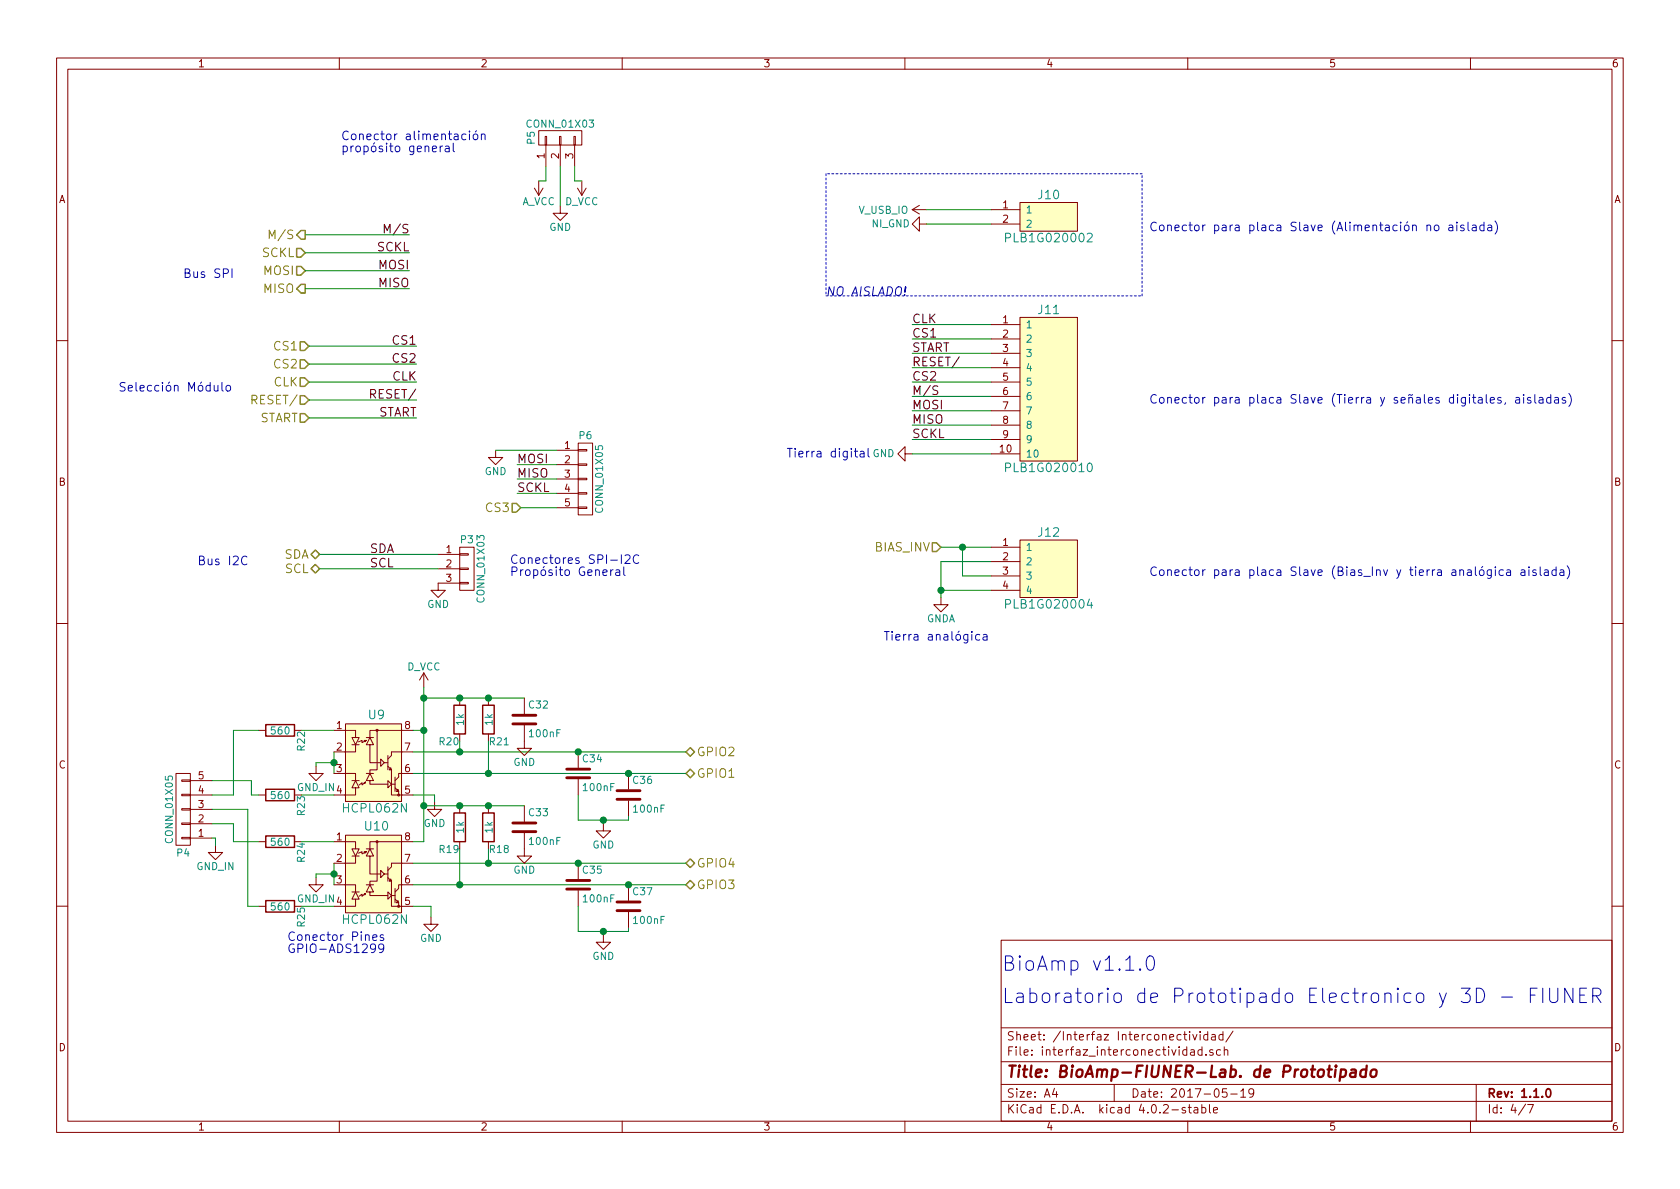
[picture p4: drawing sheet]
EESchema Schematic File Version 2
LIBS:BioAmp_v1.1.0
LIBS:power
LIBS:BioAmp_v1.1.0-cache
EELAYER 25 0
EELAYER END
$Descr A4 11693 8268
encoding utf-8
Sheet 4 7
Title "BioAmp-FIUNER-Lab. de Prototipado"
Date "2017-05-19"
Rev "1.1.0"
Comp ""
Comment1 ""
Comment2 ""
Comment3 ""
Comment4 ""
$EndDescr
$Comp
L CONN_01X03 P5
U 1 1
P 3900 950
F 0 "P5" H 3900 1150 50  0000 C CNN
F 1 "CONN_01X03" V 4000 950 50  0000 C CNN
F 2 "bioamp:Pin_Header_Straight_1x03" H 3900 950 50  0001 C CNN
F 3 "" H 3900 950 50  0000 C CNN
	1    3900 950 
	0    -1   -1   0   
$EndComp
$Comp
L A_VCC #PWR49
U 1 1
P 3750 1250
F 0 "#PWR49" H 3750 1100 50  0001 C CNN
F 1 "A_VCC" H 3750 1390 50  0000 C CNN
F 2 "" H 3750 1250 50  0000 C CNN
F 3 "" H 3750 1250 50  0000 C CNN
	1    3750 1250
	-1   0    0    1   
$EndComp
$Comp
L D_VCC #PWR51
U 1 1
P 4050 1250
F 0 "#PWR51" H 4050 1100 50  0001 C CNN
F 1 "D_VCC" H 4050 1390 50  0000 C CNN
F 2 "" H 4050 1250 50  0000 C CNN
F 3 "" H 4050 1250 50  0000 C CNN
	1    4050 1250
	-1   0    0    1   
$EndComp
$Comp
L GND #PWR50
U 1 1
P 3900 1425
F 0 "#PWR50" H 3900 1175 50  0001 C CNN
F 1 "GND" H 3900 1275 50  0000 C CNN
F 2 "" H 3900 1425 50  0000 C CNN
F 3 "" H 3900 1425 50  0000 C CNN
	1    3900 1425
	1    0    0    -1  
$EndComp
Text Notes 2375 1050 0    60   ~ 0
Conector alimentación \npropósito general
Text HLabel 2125 1625 0    60   Output ~ 0
M/S
Text HLabel 2125 1750 0    60   Input ~ 0
SCKL
Text HLabel 2125 1875 0    60   Input ~ 0
MOSI
Text HLabel 2125 2000 0    60   Output ~ 0
MISO
Text HLabel 2150 2400 0    60   Input ~ 0
CS1
Text HLabel 2150 2525 0    60   Input ~ 0
CS2
Text HLabel 2150 2650 0    60   Input ~ 0
CLK
Text HLabel 2150 2775 0    60   Input ~ 0
RESET/
Text HLabel 2150 2900 0    60   Input ~ 0
START
Text HLabel 2225 3850 0    60   BiDi ~ 0
SDA
Text HLabel 2225 3950 0    60   BiDi ~ 0
SCL
Text HLabel 4775 5375 2    60   BiDi ~ 0
GPIO1
Text HLabel 4775 5225 2    60   BiDi ~ 0
GPIO2
Text HLabel 4775 6150 2    60   BiDi ~ 0
GPIO3
Text HLabel 4775 6000 2    60   BiDi ~ 0
GPIO4
$Comp
L CONN_01X05 P4
U 1 1
P 1275 5625
F 0 "P4" H 1275 5925 50  0000 C CNN
F 1 "CONN_01X05" V 1375 5625 50  0000 C CNN
F 2 "bioamp:Pin_Header_Straight_1x05" H 1275 5625 50  0001 C CNN
F 3 "" H 1275 5625 50  0000 C CNN
	1    1275 5625
	-1   0    0    1   
$EndComp
$Comp
L CONN_01X03 P3
U 1 1
P 3250 3950
F 0 "P3" H 3250 4150 50  0000 C CNN
F 1 "CONN_01X03" V 3350 3950 50  0000 C CNN
F 2 "bioamp:Pin_Header_Straight_1x03" H 3250 3950 50  0001 C CNN
F 3 "" H 3250 3950 50  0000 C CNN
	1    3250 3950
	1    0    0    -1  
$EndComp
$Comp
L CONN_01X05 P6
U 1 1
P 4075 3325
F 0 "P6" H 4075 3625 50  0000 C CNN
F 1 "CONN_01X05" V 4175 3325 50  0000 C CNN
F 2 "bioamp:Pin_Header_Straight_1x05" H 4075 3325 50  0001 C CNN
F 3 "" H 4075 3325 50  0000 C CNN
	1    4075 3325
	1    0    0    -1  
$EndComp
Text Notes 1275 1925 0    60   ~ 0
Bus SPI\n
Text Notes 825  2800 0    60   ~ 0
Selección Módulo\n 
Text Notes 1375 3925 0    60   ~ 0
Bus I2C\n
Text Notes 2000 6625 0    60   ~ 0
Conector Pines\nGPIO-ADS1299
Text Notes 3550 4000 0    60   ~ 0
Conectores SPI-I2C \nPropósito General\n
$Comp
L GND #PWR45
U 1 1
P 3050 4050
F 0 "#PWR45" H 3050 3800 50  0001 C CNN
F 1 "GND" H 3050 3900 50  0000 C CNN
F 2 "" H 3050 4050 50  0000 C CNN
F 3 "" H 3050 4050 50  0000 C CNN
	1    3050 4050
	1    0    0    -1  
$EndComp
Text Label 2575 3850 0    60   ~ 0
SDA
Text Label 2575 3950 0    60   ~ 0
SCL
Text Label 2900 2900 2    60   ~ 0
START
Text Label 2900 2775 2    60   ~ 0
RESET/
Text Label 2900 2650 2    60   ~ 0
CLK
Text Label 2900 2525 2    60   ~ 0
CS2
Text Label 2900 2400 2    60   ~ 0
CS1
Text HLabel 3625 3525 0    60   Input ~ 0
CS3
Text Label 3600 3225 0    60   ~ 0
MOSI
Text Label 3600 3325 0    60   ~ 0
MISO
Text Label 3600 3425 0    60   ~ 0
SCKL
$Comp
L GND #PWR46
U 1 1
P 3450 3125
F 0 "#PWR46" H 3450 2875 50  0001 C CNN
F 1 "GND" H 3450 2975 50  0000 C CNN
F 2 "" H 3450 3125 50  0000 C CNN
F 3 "" H 3450 3125 50  0000 C CNN
	1    3450 3125
	1    0    0    -1  
$EndComp
Text Label 2850 2000 2    60   ~ 0
MISO
Text Label 2850 1875 2    60   ~ 0
MOSI
Text Label 2850 1750 2    60   ~ 0
SCKL
Text Label 2850 1625 2    60   ~ 0
M/S
$Comp
L V_USB_IO #PWR55
U 1 1
P 6450 1450
F 0 "#PWR55" H 6450 1300 50  0001 C CNN
F 1 "V_USB_IO" V 6450 1750 50  0000 C CNN
F 2 "" H 6450 1450 50  0000 C CNN
F 3 "" H 6450 1450 50  0000 C CNN
	1    6450 1450
	0    -1   -1   0   
$EndComp
$Comp
L NI_GND #PWR56
U 1 1
P 6450 1550
F 0 "#PWR56" H 6450 1300 50  0001 C CNN
F 1 "NI_GND" V 6450 1300 50  0000 C CNN
F 2 "" H 6450 1550 50  0000 C CNN
F 3 "" H 6450 1550 50  0000 C CNN
	1    6450 1550
	0    1    1    0   
$EndComp
$Comp
L GND #PWR54
U 1 1
P 6350 3150
F 0 "#PWR54" H 6350 2900 50  0001 C CNN
F 1 "GND" V 6350 2950 50  0000 C CNN
F 2 "" H 6350 3150 50  0000 C CNN
F 3 "" H 6350 3150 50  0000 C CNN
	1    6350 3150
	0    1    1    0   
$EndComp
Text Label 6350 3050 0    60   ~ 0
SCKL
Text Label 6350 2950 0    60   ~ 0
MISO
Text Label 6350 2850 0    60   ~ 0
MOSI
Text Label 6350 2750 0    60   ~ 0
M/S
Text Label 6350 2650 0    60   ~ 0
CS2
Text Label 6350 2550 0    60   ~ 0
RESET/
Text Label 6350 2450 0    60   ~ 0
START
Text Label 6350 2350 0    60   ~ 0
CS1
Text Label 6350 2250 0    60   ~ 0
CLK
Text HLabel 6550 3800 0    60   Input ~ 0
BIAS_INV
$Comp
L GNDA #PWR57
U 1 1
P 6550 4150
F 0 "#PWR57" H 6550 3900 50  0001 C CNN
F 1 "GNDA" H 6550 4000 50  0000 C CNN
F 2 "" H 6550 4150 50  0000 C CNN
F 3 "" H 6550 4150 50  0000 C CNN
	1    6550 4150
	1    0    0    -1  
$EndComp
Text Notes 6150 4450 0    60   ~ 0
Tierra analógica\n
Text Notes 8000 4000 0    60   ~ 0
Conector para placa Slave (Bias_Inv y tierra analógica aislada)
Text Notes 8000 2800 0    60   ~ 0
Conector para placa Slave (Tierra y señales digitales, aisladas)
Text Notes 8000 1600 0    60   ~ 0
Conector para placa Slave (Alimentación no aislada)
Text Notes 5750 2050 0    60   Italic 0
NO AISLADO!
Text Notes 5475 3175 0    60   ~ 0
Tierra digital\n
$Comp
L R R19
U 1 1
P 3200 5750
F 0 "R19" H 3275 5900 50  0000 C CNN
F 1 "1k" V 3200 5750 50  0000 C CNN
F 2 "bioamp:R_0603" V 3130 5750 50  0001 C CNN
F 3 "" H 3200 5750 50  0000 C CNN
	1    3200 5750
	-1   0    0    1   
$EndComp
$Comp
L R R20
U 1 1
P 3200 5000
F 0 "R20" H 3275 5150 50  0000 C CNN
F 1 "1k" V 3200 5000 50  0000 C CNN
F 2 "bioamp:R_0603" V 3130 5000 50  0001 C CNN
F 3 "" H 3200 5000 50  0000 C CNN
	1    3200 5000
	-1   0    0    1   
$EndComp
$Comp
L R R18
U 1 1
P 3400 5750
F 0 "R18" H 3325 5900 50  0000 C CNN
F 1 "1k" V 3400 5750 50  0000 C CNN
F 2 "bioamp:R_0603" V 3330 5750 50  0001 C CNN
F 3 "" H 3400 5750 50  0000 C CNN
	1    3400 5750
	-1   0    0    1   
$EndComp
$Comp
L R R21
U 1 1
P 3400 5000
F 0 "R21" H 3325 5150 50  0000 C CNN
F 1 "1k" V 3400 5000 50  0000 C CNN
F 2 "bioamp:R_0603" V 3330 5000 50  0001 C CNN
F 3 "" H 3400 5000 50  0000 C CNN
	1    3400 5000
	-1   0    0    1   
$EndComp
Wire Wire Line
	3900 1150 3900 1425
Wire Wire Line
	3750 1250 3800 1250
Wire Wire Line
	3800 1250 3800 1150
Wire Wire Line
	4050 1250 4000 1250
Wire Wire Line
	4000 1250 4000 1150
Wire Wire Line
	3050 3850 2225 3850
Wire Wire Line
	3050 3950 2225 3950
Wire Wire Line
	2150 2900 2900 2900
Wire Wire Line
	2150 2775 2900 2775
Wire Wire Line
	2150 2650 2900 2650
Wire Wire Line
	2150 2525 2900 2525
Wire Wire Line
	2150 2400 2900 2400
Wire Wire Line
	3875 3525 3625 3525
Wire Wire Line
	3875 3425 3600 3425
Wire Wire Line
	3875 3325 3600 3325
Wire Wire Line
	3875 3225 3600 3225
Wire Wire Line
	3450 3125 3875 3125
Wire Wire Line
	2125 1625 2850 1625
Wire Wire Line
	2125 1750 2850 1750
Wire Wire Line
	2125 1875 2850 1875
Wire Wire Line
	2125 2000 2850 2000
Wire Wire Line
	6900 1450 6450 1450
Wire Wire Line
	6450 1550 6900 1550
Wire Wire Line
	6900 2250 6350 2250
Wire Wire Line
	6900 2350 6350 2350
Wire Wire Line
	6900 2450 6350 2450
Wire Wire Line
	6900 2550 6350 2550
Wire Wire Line
	6900 2650 6350 2650
Wire Wire Line
	6900 2750 6350 2750
Wire Wire Line
	6900 2850 6350 2850
Wire Wire Line
	6900 3050 6350 3050
Wire Wire Line
	6900 3150 6350 3150
Wire Wire Line
	6900 2950 6350 2950
Wire Wire Line
	6900 3800 6550 3800
Wire Wire Line
	6900 4000 6700 4000
Wire Wire Line
	6700 4000 6700 3800
Connection ~ 6700 3800
Wire Wire Line
	6900 3900 6550 3900
Wire Wire Line
	6550 3900 6550 4150
Wire Wire Line
	6900 4100 6550 4100
Connection ~ 6550 4100
Wire Notes Line
	5750 1200 5750 2050
Wire Notes Line
	5750 2050 7950 2050
Wire Notes Line
	7950 2050 7950 1200
Wire Notes Line
	7950 1200 5750 1200
$Comp
L GND_IN #PWR39
U 1 1
P 1500 5875
F 0 "#PWR39" H 1500 5625 50  0001 C CNN
F 1 "GND_IN" H 1500 5725 50  0000 C CNN
F 2 "" H 1500 5875 50  0000 C CNN
F 3 "" H 1500 5875 50  0000 C CNN
	1    1500 5875
	1    0    0    -1  
$EndComp
$Comp
L R R22
U 1 1
P 1950 5075
F 0 "R22" H 1875 4925 50  0000 C CNN
F 1 "560" V 1950 5075 50  0000 C CNN
F 2 "bioamp:R_0603" V 1880 5075 50  0001 C CNN
F 3 "" H 1950 5075 50  0000 C CNN
	1    1950 5075
	0    -1   -1   0   
$EndComp
$Comp
L R R23
U 1 1
P 1950 5525
F 0 "R23" H 1875 5375 50  0000 C CNN
F 1 "560" V 1950 5525 50  0000 C CNN
F 2 "bioamp:R_0603" V 1880 5525 50  0001 C CNN
F 3 "" H 1950 5525 50  0000 C CNN
	1    1950 5525
	0    -1   -1   0   
$EndComp
$Comp
L R R24
U 1 1
P 1950 5850
F 0 "R24" H 1875 5700 50  0000 C CNN
F 1 "560" V 1950 5850 50  0000 C CNN
F 2 "bioamp:R_0603" V 1880 5850 50  0001 C CNN
F 3 "" H 1950 5850 50  0000 C CNN
	1    1950 5850
	0    -1   -1   0   
$EndComp
$Comp
L R R25
U 1 1
P 1950 6300
F 0 "R25" H 1875 6150 50  0000 C CNN
F 1 "560" V 1950 6300 50  0000 C CNN
F 2 "bioamp:R_0603" V 1880 6300 50  0001 C CNN
F 3 "" H 1950 6300 50  0000 C CNN
	1    1950 6300
	0    -1   -1   0   
$EndComp
Wire Wire Line
	1475 5825 1500 5825
Wire Wire Line
	1500 5825 1500 5875
Wire Wire Line
	2325 5075 2100 5075
Wire Wire Line
	2325 5525 2100 5525
Wire Wire Line
	2325 5850 2100 5850
Wire Wire Line
	2325 6300 2100 6300
Wire Wire Line
	2325 5375 2325 5225
Wire Wire Line
	2325 6150 2325 6000
$Comp
L GND_IN #PWR41
U 1 1
P 2200 6100
F 0 "#PWR41" H 2200 5850 50  0001 C CNN
F 1 "GND_IN" H 2200 5950 50  0000 C CNN
F 2 "" H 2200 6100 50  0000 C CNN
F 3 "" H 2200 6100 50  0000 C CNN
	1    2200 6100
	1    0    0    -1  
$EndComp
$Comp
L GND_IN #PWR40
U 1 1
P 2200 5325
F 0 "#PWR40" H 2200 5075 50  0001 C CNN
F 1 "GND_IN" H 2200 5175 50  0000 C CNN
F 2 "" H 2200 5325 50  0000 C CNN
F 3 "" H 2200 5325 50  0000 C CNN
	1    2200 5325
	1    0    0    -1  
$EndComp
Wire Wire Line
	2200 5325 2200 5300
Wire Wire Line
	2200 5300 2325 5300
Connection ~ 2325 5300
Wire Wire Line
	2200 6100 2200 6075
Wire Wire Line
	2200 6075 2325 6075
Connection ~ 2325 6075
$Comp
L GND #PWR44
U 1 1
P 3025 5575
F 0 "#PWR44" H 3025 5325 50  0001 C CNN
F 1 "GND" H 3025 5425 50  0000 C CNN
F 2 "" H 3025 5575 50  0000 C CNN
F 3 "" H 3025 5575 50  0000 C CNN
	1    3025 5575
	1    0    0    -1  
$EndComp
$Comp
L GND #PWR43
U 1 1
P 3000 6375
F 0 "#PWR43" H 3000 6125 50  0001 C CNN
F 1 "GND" H 3000 6225 50  0000 C CNN
F 2 "" H 3000 6375 50  0000 C CNN
F 3 "" H 3000 6375 50  0000 C CNN
	1    3000 6375
	1    0    0    -1  
$EndComp
$Comp
L D_VCC #PWR42
U 1 1
P 2950 4775
F 0 "#PWR42" H 2950 4625 50  0001 C CNN
F 1 "D_VCC" H 2950 4915 50  0000 C CNN
F 2 "" H 2950 4775 50  0000 C CNN
F 3 "" H 2950 4775 50  0000 C CNN
	1    2950 4775
	1    0    0    -1  
$EndComp
Wire Wire Line
	2950 4850 3650 4850
Connection ~ 3200 4850
Wire Wire Line
	2875 5225 4775 5225
Wire Wire Line
	2875 5375 4775 5375
Wire Wire Line
	3025 5575 3025 5525
Wire Wire Line
	3025 5525 2875 5525
Wire Wire Line
	3200 5150 3200 5225
Connection ~ 3200 5225
Wire Wire Line
	3400 5150 3400 5375
Connection ~ 3400 5375
Wire Wire Line
	2950 5850 2875 5850
Wire Wire Line
	2950 4775 2950 5850
Connection ~ 2950 5075
Wire Wire Line
	2950 5600 3650 5600
Connection ~ 2950 5600
Connection ~ 3200 5600
Wire Wire Line
	2875 6000 4775 6000
Wire Wire Line
	2875 6150 4775 6150
Wire Wire Line
	3200 5900 3200 6150
Connection ~ 3200 6150
Wire Wire Line
	3400 5900 3400 6000
Connection ~ 3400 6000
Wire Wire Line
	2875 6300 3000 6300
Wire Wire Line
	3000 6300 3000 6375
Wire Wire Line
	1800 5075 1625 5075
Wire Wire Line
	1625 5075 1625 5525
Wire Wire Line
	1725 5625 1725 6300
Wire Wire Line
	1725 6300 1800 6300
Wire Wire Line
	1625 5525 1475 5525
Wire Wire Line
	1800 5525 1750 5525
Wire Wire Line
	1750 5525 1750 5425
Wire Wire Line
	1750 5425 1475 5425
Wire Wire Line
	1725 5625 1475 5625
Wire Wire Line
	1475 5725 1625 5725
Wire Wire Line
	1625 5725 1625 5850
Wire Wire Line
	1625 5850 1800 5850
$Comp
L C C32
U 1 1
P 3650 5000
F 0 "C32" H 3675 5100 50  0000 L CNN
F 1 "100nF" H 3675 4900 50  0000 L CNN
F 2 "bioamp:C_0603" H 3688 4850 50  0001 C CNN
F 3 "" H 3650 5000 50  0000 C CNN
	1    3650 5000
	1    0    0    -1  
$EndComp
$Comp
L C C33
U 1 1
P 3650 5750
F 0 "C33" H 3675 5850 50  0000 L CNN
F 1 "100nF" H 3675 5650 50  0000 L CNN
F 2 "bioamp:C_0603" H 3688 5600 50  0001 C CNN
F 3 "" H 3650 5750 50  0000 C CNN
	1    3650 5750
	1    0    0    -1  
$EndComp
$Comp
L GND #PWR47
U 1 1
P 3650 5150
F 0 "#PWR47" H 3650 4900 50  0001 C CNN
F 1 "GND" H 3650 5000 50  0000 C CNN
F 2 "" H 3650 5150 50  0000 C CNN
F 3 "" H 3650 5150 50  0000 C CNN
	1    3650 5150
	1    0    0    -1  
$EndComp
$Comp
L GND #PWR48
U 1 1
P 3650 5900
F 0 "#PWR48" H 3650 5650 50  0001 C CNN
F 1 "GND" H 3650 5750 50  0000 C CNN
F 2 "" H 3650 5900 50  0000 C CNN
F 3 "" H 3650 5900 50  0000 C CNN
	1    3650 5900
	1    0    0    -1  
$EndComp
Connection ~ 3400 5600
Connection ~ 3400 4850
$Comp
L PLB1G020002 J10
U 1 1
P 7300 1500
F 0 "J10" H 7300 1650 60  0000 C CNN
F 1 "PLB1G020002" H 7300 1350 60  0000 C CNN
F 2 "bioamp:PLB1G020002" H 7150 1500 60  0001 C CNN
F 3 "" H 7150 1500 60  0000 C CNN
	1    7300 1500
	1    0    0    -1  
$EndComp
$Comp
L PLB1G020004 J12
U 1 1
P 7300 3950
F 0 "J12" H 7300 4200 60  0000 C CNN
F 1 "PLB1G020004" H 7300 3700 60  0000 C CNN
F 2 "bioamp:PLB1G020004" H 7150 3950 60  0001 C CNN
F 3 "" H 7150 3950 60  0000 C CNN
	1    7300 3950
	1    0    0    -1  
$EndComp
$Comp
L PLB1G020010 J11
U 1 1
P 7300 2700
F 0 "J11" H 7300 3250 60  0000 C CNN
F 1 "PLB1G020010" H 7300 2150 60  0000 C CNN
F 2 "bioamp:PLB1G020010" H 7150 2700 60  0001 C CNN
F 3 "" H 7150 2700 60  0000 C CNN
	1    7300 2700
	1    0    0    -1  
$EndComp
$Comp
L HCPL062N U9
U 1 1
P 2600 5300
F 0 "U9" H 2620 5630 60  0000 C CNN
F 1 "HCPL062N" H 2610 4980 60  0000 C CNN
F 2 "bioamp:SOIC-8_3.9x4.9mm_Pitch1.27mm" H 2150 4960 60  0001 C CNN
F 3 "" H 2150 4960 60  0000 C CNN
	1    2600 5300
	1    0    0    -1  
$EndComp
$Comp
L HCPL062N U10
U 1 1
P 2600 6075
F 0 "U10" H 2620 6405 60  0000 C CNN
F 1 "HCPL062N" H 2610 5755 60  0000 C CNN
F 2 "bioamp:SOIC-8_3.9x4.9mm_Pitch1.27mm" H 2150 5735 60  0001 C CNN
F 3 "" H 2150 5735 60  0000 C CNN
	1    2600 6075
	1    0    0    -1  
$EndComp
$Comp
L C C34
U 1 1
P 4025 5375
F 0 "C34" H 4050 5475 50  0000 L CNN
F 1 "100nF" H 4050 5275 50  0000 L CNN
F 2 "bioamp:C_0603" H 4063 5225 50  0001 C CNN
F 3 "" H 4025 5375 50  0000 C CNN
	1    4025 5375
	1    0    0    -1  
$EndComp
$Comp
L C C36
U 1 1
P 4375 5525
F 0 "C36" H 4400 5625 50  0000 L CNN
F 1 "100nF" H 4400 5425 50  0000 L CNN
F 2 "bioamp:C_0603" H 4413 5375 50  0001 C CNN
F 3 "" H 4375 5525 50  0000 C CNN
	1    4375 5525
	1    0    0    -1  
$EndComp
$Comp
L C C35
U 1 1
P 4025 6150
F 0 "C35" H 4050 6250 50  0000 L CNN
F 1 "100nF" H 4050 6050 50  0000 L CNN
F 2 "bioamp:C_0603" H 4063 6000 50  0001 C CNN
F 3 "" H 4025 6150 50  0000 C CNN
	1    4025 6150
	1    0    0    -1  
$EndComp
$Comp
L C C37
U 1 1
P 4375 6300
F 0 "C37" H 4400 6400 50  0000 L CNN
F 1 "100nF" H 4400 6200 50  0000 L CNN
F 2 "bioamp:C_0603" H 4413 6150 50  0001 C CNN
F 3 "" H 4375 6300 50  0000 C CNN
	1    4375 6300
	1    0    0    -1  
$EndComp
Connection ~ 4025 5225
Connection ~ 4375 5375
Connection ~ 4025 6000
Connection ~ 4375 6150
$Comp
L GND #PWR53
U 1 1
P 4200 6500
F 0 "#PWR53" H 4200 6250 50  0001 C CNN
F 1 "GND" H 4200 6350 50  0000 C CNN
F 2 "" H 4200 6500 50  0000 C CNN
F 3 "" H 4200 6500 50  0000 C CNN
	1    4200 6500
	1    0    0    -1  
$EndComp
$Comp
L GND #PWR52
U 1 1
P 4200 5725
F 0 "#PWR52" H 4200 5475 50  0001 C CNN
F 1 "GND" H 4200 5575 50  0000 C CNN
F 2 "" H 4200 5725 50  0000 C CNN
F 3 "" H 4200 5725 50  0000 C CNN
	1    4200 5725
	1    0    0    -1  
$EndComp
Wire Wire Line
	4375 5675 4375 5700
Wire Wire Line
	4375 5700 4025 5700
Wire Wire Line
	4025 5700 4025 5525
Wire Wire Line
	4375 6450 4375 6475
Wire Wire Line
	4375 6475 4025 6475
Wire Wire Line
	4025 6475 4025 6300
Wire Wire Line
	4200 6500 4200 6475
Connection ~ 4200 6475
Wire Wire Line
	4200 5725 4200 5700
Connection ~ 4200 5700
Wire Wire Line
	2875 5075 2950 5075
Connection ~ 2950 4850
Text Notes 6975 6750 0    100  ~ 0
BioAmp v1.1.0
Text Notes 6975 6975 0    100  ~ 0
Laboratorio de Prototipado Electronico y 3D - FIUNER
$EndSCHEMATC
